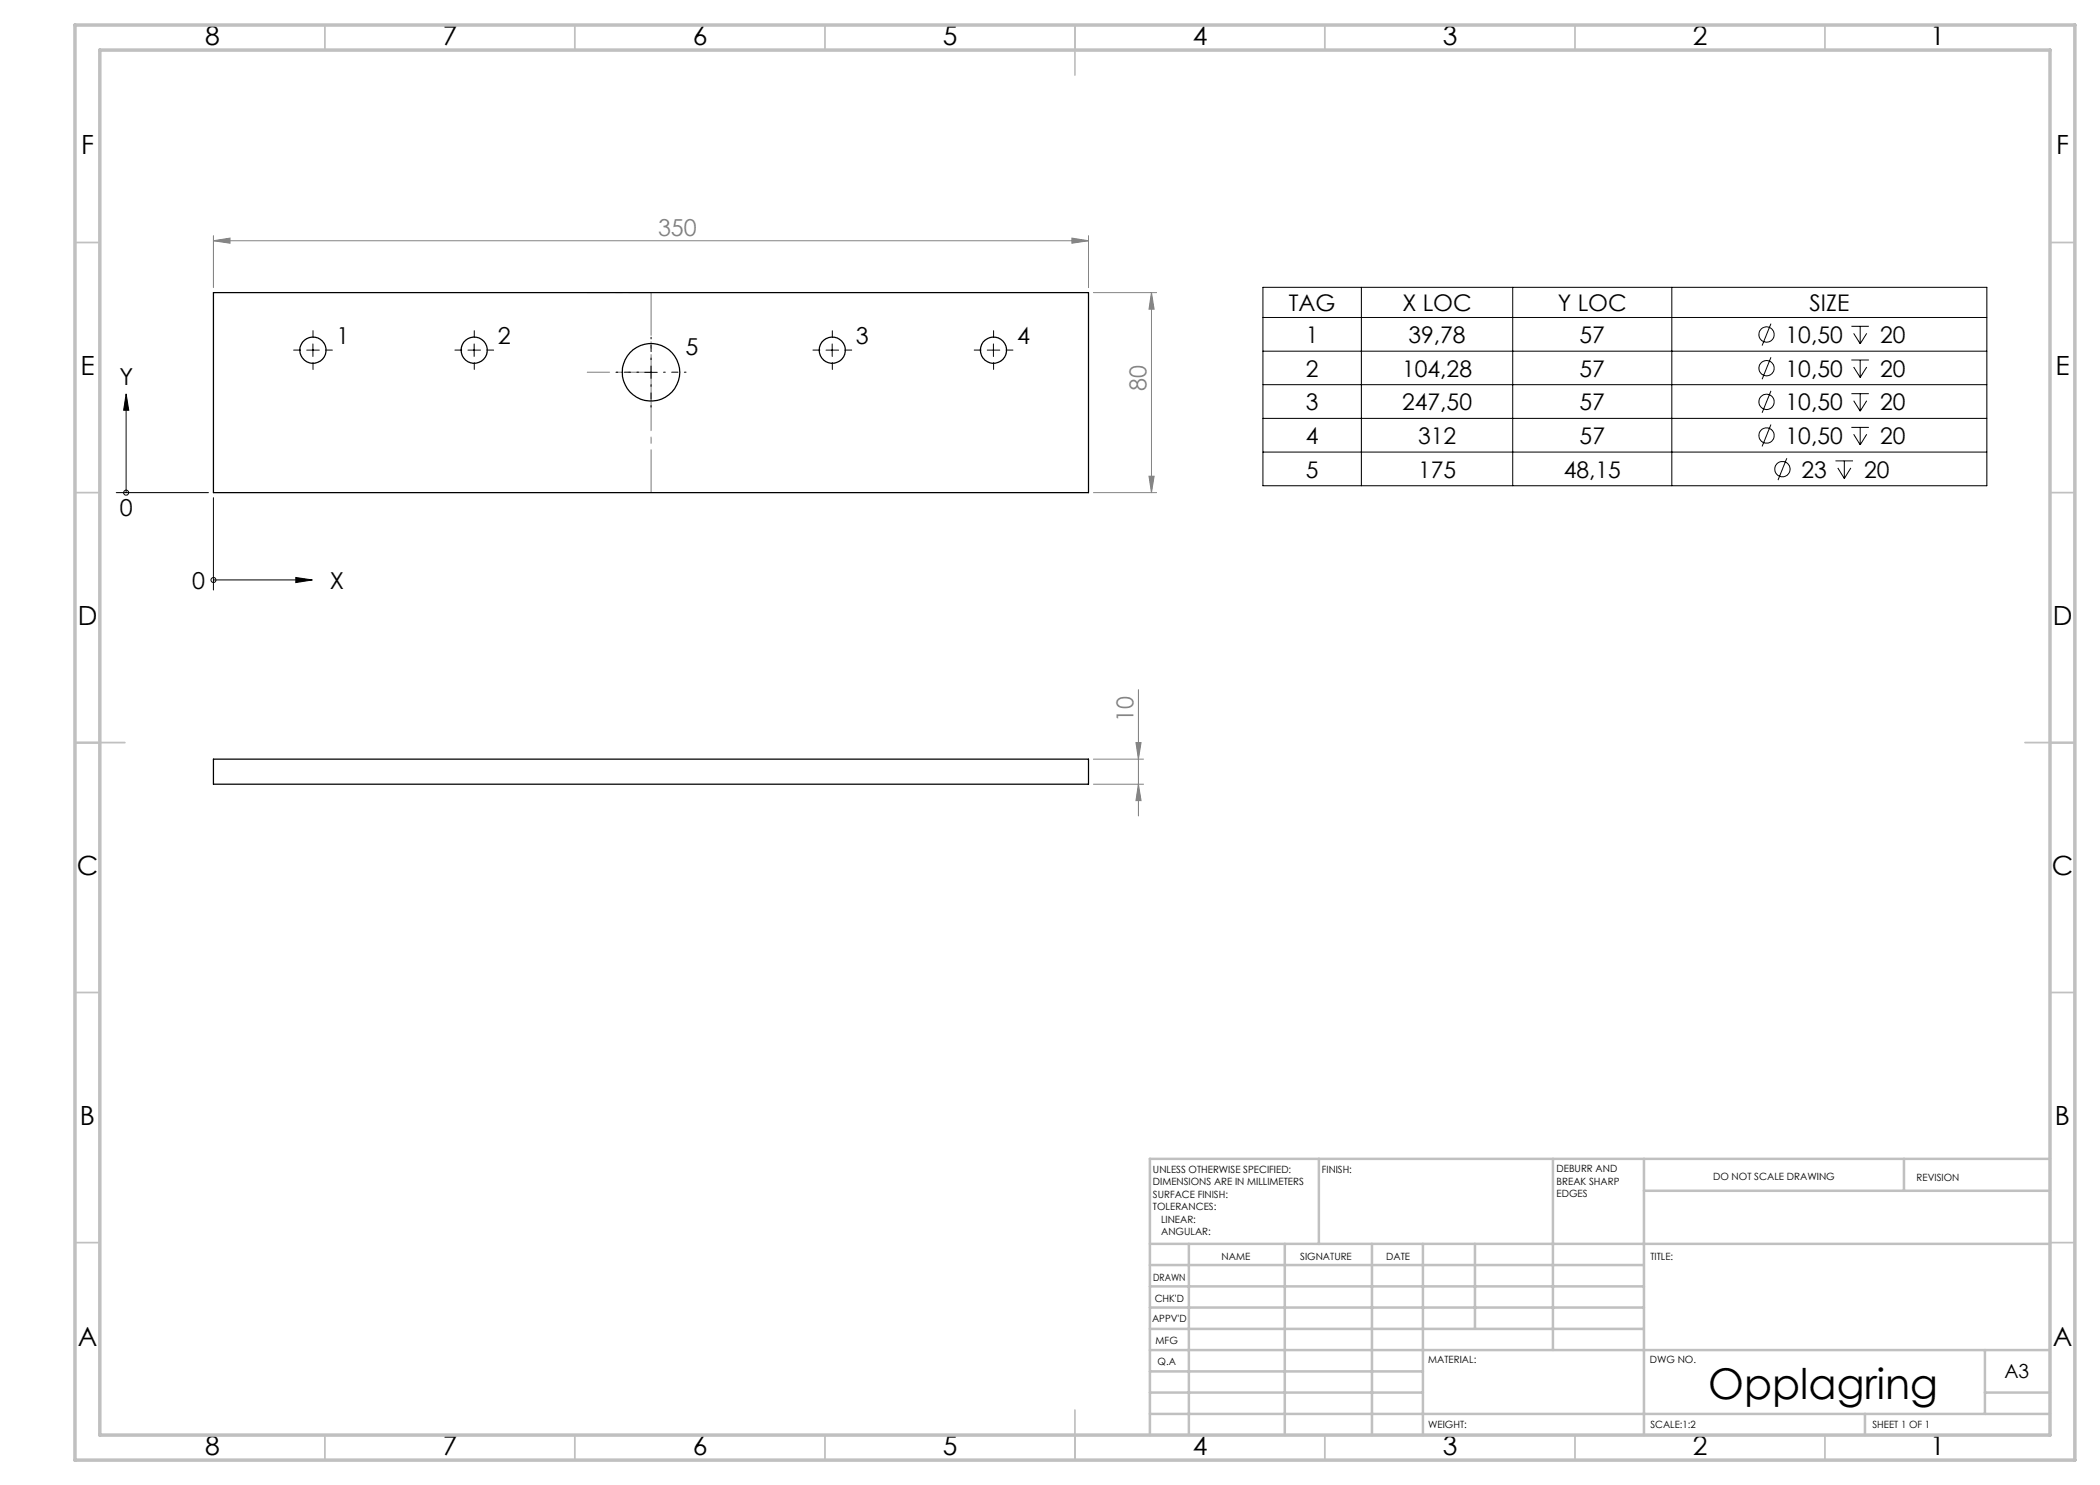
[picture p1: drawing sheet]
<svg xmlns="http://www.w3.org/2000/svg" width="420mm" height="297mm" viewBox="0 0 420 297" stroke-linecap="round" stroke-linejoin="round" font-family="sans-serif">
<g fill="none" stroke="#000" stroke-width=".2">
<path d="M252.6 57.5h144.8v39.7h-144.8zM272.3 57.5v39.7M302.5 57.5v39.7M334.4 57.5v39.7M25.2 78.8l.6 3.3h-1.1zM61.3 70h2.6M62.6 68.8v2.5M93.6 70h2.5M94.8 68.8v2.5M128.9 74.5h2.5M130.2 73.2v2.5M165.2 70h2.5"/>
<path d="M166.4 68.8v2.5M197.4 70h2.6M198.7 68.8v2.5M252.6 70.2h144.8M252.6 76.9h144.8M252.6 63.5h144.8M354.2 64.7l-1.8 4.4M354.2 71.5l-1.8 4.3M354.2 78.2l-1.8 4.3M370.3 65.3h3.5M370.3 72h3.5M370.3 78.7h3.5"/>
<path d="M370.7 66.7l1.3 2.1M370.7 73.4l1.3 2.1M372 65.3v3.5M372 72v3.5M372 78.7v3.5M373.3 66.7l-1.3 2.1M373.3 73.4l-1.3 2.1M23.2 98.5h18.5M25.2 82.1v16.4M42.7 99.6v18.4M252.6 83.7h144.8M252.6 90.4h144.8"/>
<path d="M354.2 84.9l-1.8 4.4M357.4 91.6l-1.8 4.4M367.1 92.2h3.5M367.6 93.6l1.3 2.1M368.9 92.2v3.5M370.2 93.6l-1.3 2.1M370.3 85.5h3.5M370.7 80.1l1.3 2.1M370.7 86.9l1.3 2.1M372 85.5v3.5M373.3 80.1l-1.3 2.1M373.3 86.9l-1.3 2.1"/>
<path d="M42.7 116h16.5M59.2 115.5l3.3 .5-3.3 .5z"/>
<circle cx="353.3" cy="66.9" r="1.53"/>
<circle cx="353.3" cy="73.6" r="1.53"/>
<circle cx="25.2" cy="98.5" r=".5"/>
<circle cx="353.3" cy="80.4" r="1.53"/>
<circle cx="353.3" cy="87.1" r="1.53"/>
<circle cx="356.5" cy="93.8" r="1.54"/>
<circle cx="42.7" cy="116" r=".49"/>
</g>
<g fill="none" stroke="#808080" stroke-width=".2">
<path d="M42.7 48.2l3.3-.6v1zM42.7 47.1v10.4M42.7 48.2h175M214.4 47.6l3.3 .6-3.3 .4zM217.7 47.1v10.4M218.7 58.5h12.6M230.3 58.5l.5 3.3h-1zM230.3 58.5v40M218.7 98.5h12.6M229.8 95.2h1l-.5 3.3zM227.7 137.9v25.3M218.7 151.8h10"/>
<path d="M218.7 156.8h10M227.2 148.5h1l-.5 3.3zM227.7 156.8l.5 3.3h-1z"/>
</g>
<g fill="none" stroke="#c0c0c0" stroke-width=".35">
<path d="M65 5v5M115 5v5M165 5v5M215 5v10M265 5v5M315 5v5M365 5v5M15 48.5h5M410 48.5h5M15 98.5h5M410 98.5h5M15 148.5h10"/>
<path d="M405 148.5h10M15 198.5h5M410 198.5h5M15 248.5h5M410 248.5h5M65 287v5M115 287v5M165 287v5M215 282v10M265 287v5M315 287v5M365 287v5"/>
</g>
<g fill="none" stroke="#c0c0c0" stroke-width=".5">
<path d="M263.8 231.8v17M310.6 231.8v38.2M328.8 231.8v55.2M328.8 238.2h81.2M380.8 231.8v6.4M410 231.8h-180v55.2M230 248.8h180M230 257.3h98.8M230 253h98.8M237.8 248.8v38.2M257 248.8v38.2M274.4 248.8v38.2"/>
<path d="M284.6 248.8v38.2M295 248.8v17M230 265.8h98.8M230 261.5h98.8M230 278.5h54.6M230 274.3h54.6M230 270h180M397 278.5h13M397 270v12.8M230 282.8h180M373 282.8v4.2"/>
</g>
<path d="M15 5h400v287h-400zM20 10h390v277h-390z" fill="none" stroke="#c0c0c0" stroke-width=".7"/>
<path d="M130.2 98.5v-40" fill="none" stroke="#808080" stroke-width=".2" stroke-dasharray="15.2 1.3 1.3 1.3" stroke-dashoffset="6.7"/>
<path d="M130.2 58.5h-12.8M130.2 74.4h-12.8" fill="none" stroke="#808080" stroke-width=".2" stroke-dasharray="15.2 1.3 1.3 1.3" stroke-dashoffset="10.8"/>
<g fill="none" stroke="#000" stroke-width=".2" stroke-dasharray="15.2 1.3 1.3 1.3">
<path d="M60.1 70h-1.4M62.6 67.5v-1.4M62.6 72.5v1.4M65.1 70h1.4M92.4 70h-1.4M94.9 67.5v-1.4M94.9 72.5v1.4M97.4 70h1.3M164 70h-1.4M166.5 67.5v-1.4M166.5 72.5v1.4M169 70h1.3"/>
<path d="M196.2 70h-1.4M198.7 67.5v-1.4M198.7 72.5v1.4M201.2 70h1.4"/>
</g>
<path d="M127.7 74.4h-4.5M130.2 71.9v-4.5M130.2 76.9v4.5M132.7 74.4h4.5" fill="none" stroke="#000" stroke-width=".2" stroke-dasharray="15.2 1.3 1.3 1.3" stroke-dashoffset="14.9"/>
<g fill="#808080">
<path d="M214.4 47.6l3.3 .6-3.3 .4zM42.7 48.2l3.3-.6v1z"/>
<path d="M229.8 95.2h1l-.5 3.3zM230.3 58.5l.5 3.3h-1z"/>
<path d="M227.2 148.5h1l-.5 3.3zM227.7 156.8l.5 3.3h-1z"/>
</g>
<path d="M59.2 115.5l3.3 .5-3.3 .5zM25.2 78.8l.6 3.3h-1.1z" fill="#000"/>
<g fill="none" stroke="#000" stroke-width=".25">
<path d="M42.7 58.5h175v40h-175zM42.7 151.8h175v5h-175z"/>
<circle cx="62.6" cy="70" r="2.63"/>
<circle cx="94.8" cy="70" r="2.63"/>
<circle cx="130.2" cy="74.5" r="5.7"/>
<circle cx="166.5" cy="70" r="2.63"/>
<circle cx="198.7" cy="70" r="2.63"/>
</g>
<text font-size="8.5" x="341.6" y="279.7">Opplagring</text>
<g font-size="5.3">
<text x="41" y="9">8</text>
<text x="88.5" y="9">7</text>
<text x="138.5" y="9">6</text>
<text x="188.5" y="9">5</text>
<text x="238.5" y="9">4</text>
<text x="288.5" y="9">3</text>
<text x="338.5" y="9">2</text>
<text x="386" y="9">1</text>
<text x="16.2" y="30.7">F</text>
<text x="411.2" y="30.7">F</text>
<text x="16.1" y="75">E</text>
<text x="411.1" y="75">E</text>
<text x="15.5" y="125">D</text>
<text x="410.5" y="125">D</text>
<text x="15.4" y="175">C</text>
<text x="410.4" y="175">C</text>
<text x="16" y="225">B</text>
<text x="411" y="225">B</text>
<text x="15.5" y="269.2">A</text>
<text x="410.5" y="269.2">A</text>
<text x="41" y="291">8</text>
<text x="88.5" y="291">7</text>
<text x="138.5" y="291">6</text>
<text x="188.5" y="291">5</text>
<text x="238.5" y="291">4</text>
<text x="288.5" y="291">3</text>
<text x="338.5" y="291">2</text>
<text x="386" y="291">1</text>
</g>
<g font-size="4.7" fill="#808080">
<text x="131.6" y="47.1">350</text>
<text x="229.3" y="78.3" transform="rotate(-90 229.3 78.3)">80</text>
<text x="226.7" y="144.4" transform="rotate(-90 226.7 144.4)">10</text>
</g>
<g font-size="4.7">
<text x="67.3" y="68.8">1</text>
<text x="99.5" y="68.8">2</text>
<text x="137.1" y="71.1">5</text>
<text x="171.1" y="68.8">3</text>
<text x="203.4" y="68.8">4</text>
<text x="23.9" y="77">Y</text>
<text x="24" y="103.3">0</text>
<text x="38.4" y="117.8">0</text>
<text x="66" y="117.7">X</text>
</g>
<g font-size="4.6">
<text x="257.8" y="62.2">TAG</text>
<text x="280.5" y="62.2">X LOC</text>
<text x="311.6" y="62.2">Y LOC</text>
<text x="361.9" y="62.2">SIZE</text>
<text x="261.2" y="68.6">1</text>
<text x="281.7" y="68.6">39,78</text>
<text x="315.9" y="68.6">57</text>
<text x="357.1" y="68.6">10,50</text>
<text x="376" y="68.6">20</text>
<text x="261.2" y="75.4">2</text>
<text x="280.4" y="75.4">104,28</text>
<text x="315.9" y="75.4">57</text>
<text x="357.1" y="75.4">10,50</text>
<text x="376" y="75.4">20</text>
<text x="261.2" y="82.1">3</text>
<text x="280.4" y="82.1">247,50</text>
<text x="315.9" y="82.1">57</text>
<text x="357.1" y="82.1">10,50</text>
<text x="376" y="82.1">20</text>
<text x="261.2" y="88.8">4</text>
<text x="283.6" y="88.8">312</text>
<text x="315.9" y="88.8">57</text>
<text x="357.1" y="88.8">10,50</text>
<text x="376" y="88.8">20</text>
<text x="261.2" y="95.6">5</text>
<text x="283.6" y="95.6">175</text>
<text x="312.8" y="95.6">48,15</text>
<text x="360.3" y="95.6">23</text>
<text x="372.8" y="95.6">20</text>
</g>
<text font-size="3.9" x="400.9" y="275.5">A3</text>
<g font-size="2">
<text x="230.6" y="234.6">UNLESS OTHERWISE SPECIFIED:</text>
<text x="230.6" y="237.1">DIMENSIONS ARE IN MILLIMETERS</text>
<text x="230.6" y="239.6">SURFACE FINISH:</text>
<text x="264.4" y="234.6">FINISH:</text>
<text x="311.3" y="234.5">DEBURR AND</text>
<text x="311.3" y="237">BREAK SHARP</text>
<text x="311.3" y="239.5">EDGES</text>
<text x="342.6" y="236">DO NOT SCALE DRAWING</text>
<text x="383.3" y="236.2">REVISION</text>
<text x="230.6" y="242.1">TOLERANCES:</text>
<text x="232.2" y="244.6">LINEAR:</text>
<text x="232.2" y="247.1">ANGULAR:</text>
<text x="244.3" y="252">NAME</text>
<text x="260" y="251.9">SIGNATURE</text>
<text x="277.2" y="251.9">DATE</text>
<text x="330.1" y="251.9">TITLE:</text>
<text x="230.6" y="256.1">DRAWN</text>
<text x="230.9" y="260.3">CHK'D</text>
<text x="230.4" y="264.4">APPV'D</text>
<text x="231.1" y="268.8">MFG</text>
<text x="231.5" y="273">Q.A</text>
<text x="285.6" y="272.5">MATERIAL:</text>
<text x="330" y="272.5">DWG NO.</text>
<text x="285.6" y="285.5">WEIGHT:</text>
<text x="330.1" y="285.6">SCALE:1:2</text>
<text x="374.5" y="285.6">SHEET 1 OF 1</text>
</g>
</svg>
